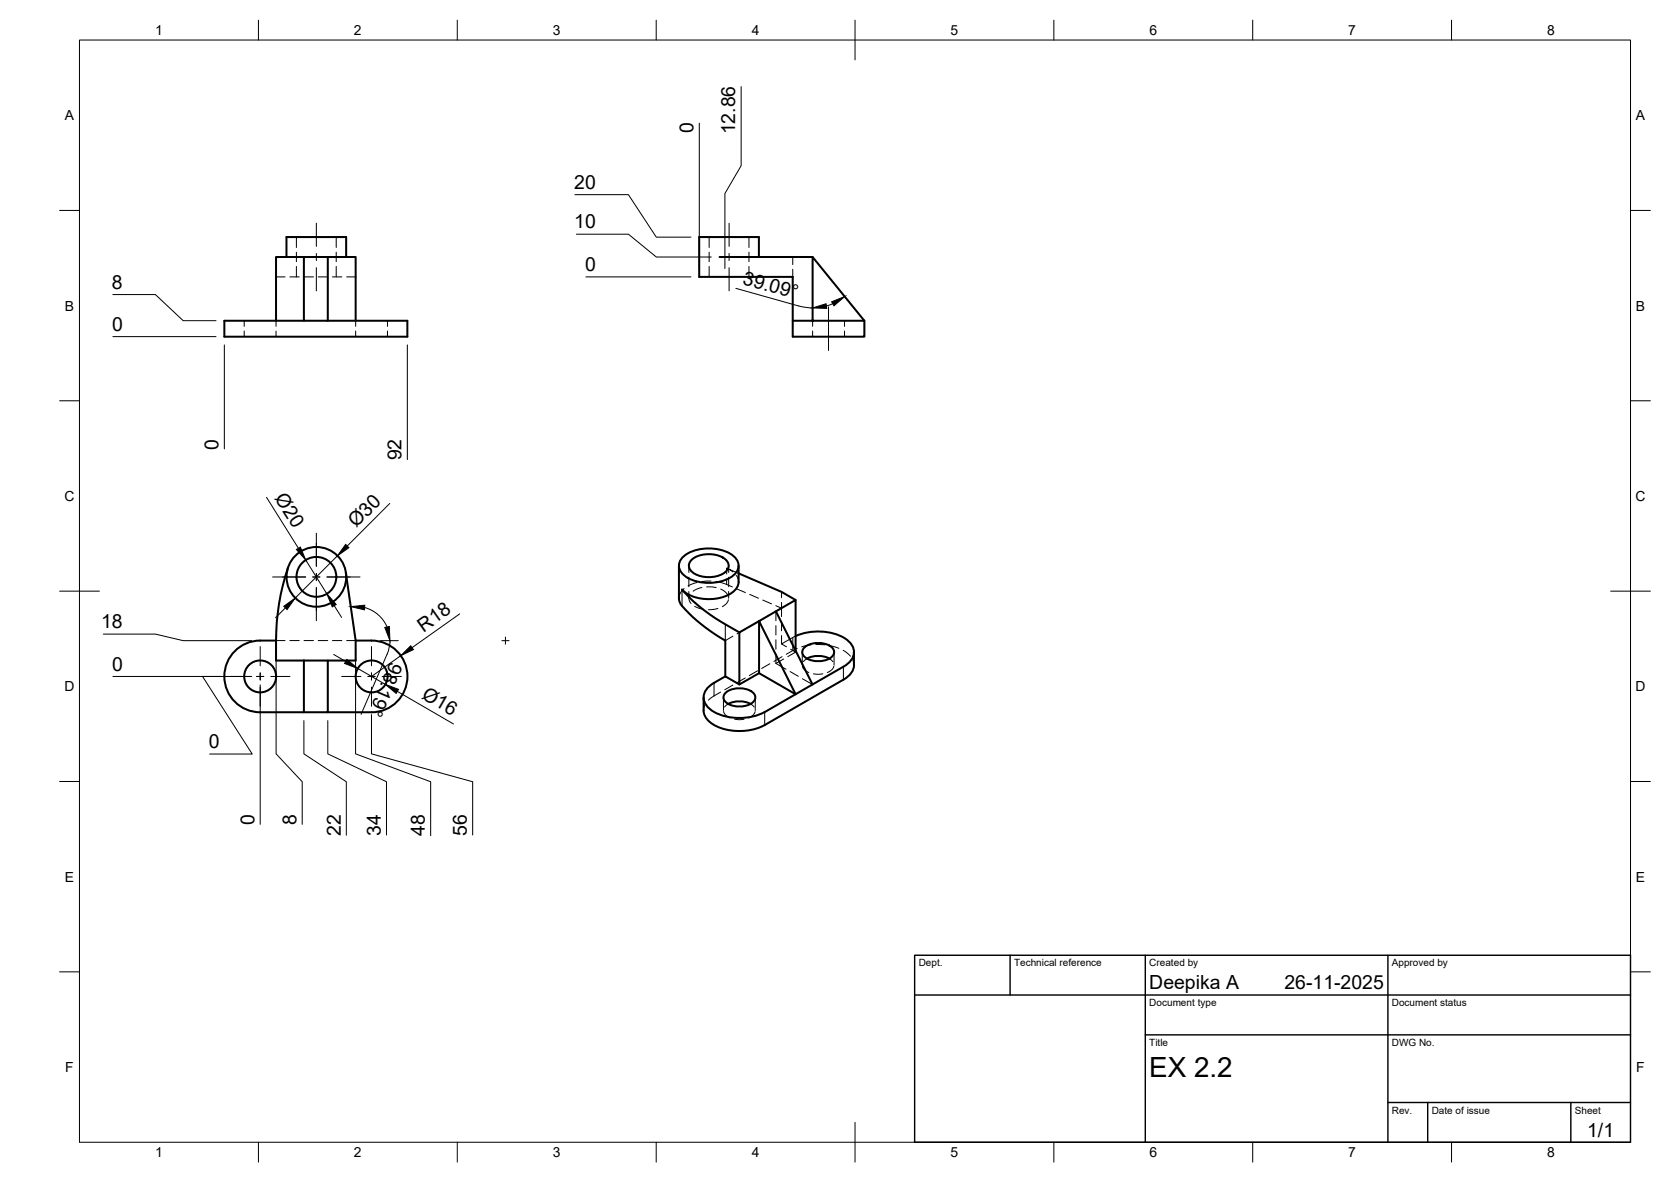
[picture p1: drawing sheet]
<svg xmlns="http://www.w3.org/2000/svg" width="420mm" height="297mm" viewBox="0 0 420 297" stroke-linecap="round" stroke-linejoin="round" font-family="sans-serif">
<!-- layer: Visible -->
<g fill="none" stroke="#000" stroke-width=".51">
<path d="M72 64.6v-5h15v5M76.4 64.6h6v16h-6zM76.4 64.6h-7v16M82.4 64.6h7v16M180.9 64.6h23.4M190.8 64.6v-5h-15v10h23.5v15h18v-4M76.4 80.6h-20v4h46v-4h-20M199.3 80.6h18l-13-16v16M72.4 142.6a62.1 62.1 0 0 0-3 23.4h7M87 143.9l2.4 17.1v5h-7M170.7 142.2l.1 8.9a21.8 21.8 0 0 0 6.6 6.6l5 3.3v9M171.5 140.2a10.6 10.6 0 0 1 10.3-1.9 4.9 4.9 0 0 1 3.9 3.9 4.2 4.2 0 0 1-3 3.4 11.5 11.5 0 0 1-10.6-.9 2.92 2.92 0 0 1-.6-4.5z"/>
<path d="M174 140.6a7.1 7.1 0 0 1 8.9 .5 2.1 2.1 0 0 1-1.1 3.1 7.5 7.5 0 0 1-7.8-.5 1.94 1.94 0 0 1 0-3.1zM185.7 146.2a4.4 4.4 0 0 1-3.7 3.8 10.7 10.7 0 0 1-10.5-1.8 41.7 41.7 0 0 0 10.9 8.7l3.5 2M185.7 144.1l10.8 4.6 3.5 2.1M185.7 142.2v4M190.9 156.1l4.2-2.5 9.2 18.4-4.3 2.5zM190.9 156.1v13.1l9.1 5.3-7.7 4.5M190.9 156.1l-5 2.8v13.1M195.1 153.6l4.9-2.8v12.7M200.1 159.8a13.6 13.6 0 0 1 13.2 1.3 3.5 3.5 0 0 1-.3 5.8l-8.7 5.1M65.4 179h11M65.4 161h4M65.4 161a9 9 0 0 0-9 9 9 9 0 0 0 9 9"/>
<path d="M76.4 166h6v13h-6zM89.4 161a13.9 13.9 0 0 1 8.6 1.2 9 9 0 0 1 4.1 10.1 9 9 0 0 1-8.7 6.7h-11M176.9 175.3v3.2a5.5 5.5 0 0 0 4.5 4.5 14.4 14.4 0 0 0 10.9-.8M182.5 174a5.6 5.6 0 0 1 7.2 .5 1.93 1.93 0 0 1-1.6 2.7 5.6 5.6 0 0 1-6-1.2 1.49 1.49 0 0 1 .4-2zM183.1 176.9a6.3 6.3 0 0 1 5.6 0M190.9 169.2l-5 2.8-3.5-2a10.9 10.9 0 0 0-4.9 3.5 3.5 3.5 0 0 0 1.2 4.8 13.7 13.7 0 0 0 13.6 .6M202.3 162.7a5.6 5.6 0 0 1 7.2 .4 1.93 1.93 0 0 1-1.6 2.7 5.6 5.6 0 0 1-6-1.2 1.49 1.49 0 0 1 .4-1.9zM202.9 165.5a6.3 6.3 0 0 1 5.7 0M214.7 163.9v3.2a4.4 4.4 0 0 1-2.6 3.7l-19.8 11.4"/>
<circle cx="79.6" cy="145" r="5"/>
<circle cx="79.6" cy="145" r="7.5"/>
<circle cx="65.4" cy="170" r="4"/>
<circle cx="93.4" cy="170" r="4"/>
</g>
<!-- layer: Hidden -->
<g fill="none" stroke="#000" stroke-width=".25">
<path d="M74.5 59.6v2.6M84.5 59.6v2.6M178.3 59.6v2.6M188.3 59.6v2.6M69.4 69.6h2.3M72.9 69.6h2.3M74.5 63.4v2.4M74.5 67v2.6M76.4 69.6h2.4M80 69.6h2.4M83.6 69.6h2.4M84.5 63.4v2.4"/>
<path d="M84.5 67v2.6M87.2 69.6h2.2M178.3 63.4v2.4M178.3 67v2.6M188.3 63.4v2.4M188.3 67v2.6M199.3 64.6v1.9M199.3 67.7v1.9M61.4 80.6v1.4M61.4 83.2v1.4M69.4 80.6v1.4M69.4 83.2v1.4"/>
<path d="M89.4 80.6v1.4M89.4 83.2v1.4M97.4 80.6v1.4M97.4 83.2v1.4M204.3 80.6v1.4M204.3 83.2v1.4M212.3 80.6v1.4M212.3 83.2v1.4M172 147.9l-.9 1.1-.4 1.4M173.2 142.2v1.7M173.2 145.1v2.4M173.2 148.6v1.8"/>
<path d="M173.5 149.4l-.3 1 .6 1.2M174.7 152.4l2.3 .7M175.2 146.4l-2.2 .8M176.5 147.6l-.9 .3-1.3 .7M177.7 147.5l2.4 .2M178.8 146l-2.4 .2M180 146.1l2.1 .5 2 .9M180.5 152.9l-2.4 .3M181.2 148l1.2 .7 .6 .8M183.2 150.7l-.4 .9-1.2 .8M183.2 142.2v1.7M183.2 145.1v2.4"/>
<path d="M183.2 148.6v1.8M184.3 143.7l-1.6-.9 3 1.3M184.3 159.9l-1.9 1.1M185.1 144.6l.4 .8 .2 .8M185.2 148l2.2 .9M187.4 158.1l-2.1 1.2M188.5 149.4l2.2 .9M190.5 156.3l-2.1 1.2M191.8 150.8l2.2 1M193.6 154.5l-2.1 1.2M195.1 152.2l1.4 .6-1.9 1.1M195.1 153.6v2.4"/>
<path d="M195.1 157.2v2.4M196.5 148.7v1.5M196.5 151.4v3.5M196.5 156.2v2.3M196.5 159.7v2.1M200 159.8l-3.5 2 1.3 .7M69.4 161h2.3M72.9 161h2.3M76.4 161h2.4M80 161h2.4M83.6 161h2.4M87.2 161h2.2"/>
<path d="M177.4 176.9l-.4 .7-.1 .9M181.2 173.9l-3.1 2M181.9 175.3v3.2M181.9 178.8l.5 .8 1.2 .8M183.1 176.9l-.9 .8M184.3 172.2l-2.1 1.1M187.4 170.4l-2.1 1.2M188.7 176.9l.9 .8M189.9 178.8l-.5 .8-1.2 .8M189.9 175.3v3.2M190.5 168.6l-2.1 1.2M193.6 166.8l-2.1 1.2"/>
<path d="M195.1 166.7l2.5 1.5M195.1 160.8v2.4M195.1 164.3v2.4M196.7 165l-2.1 1.2M197.1 165.6l-2 1.1M198.7 168.8l2 1.2M198.8 163.2l1.2 .7-1.9 1.1M200 163.5v.4M200.4 162.9l-2.7 1.5M201.7 163.9v3.2M201.7 167.4l.5 .8 1.2 .8M201.8 170.6l2.5 1.4"/>
<path d="M202.9 165.5l-.9 .8M203.9 162.1l-2.3 .4M204.5 169.3h2.4M205.1 162l2.4 .1M208.5 165.5l.9 .8M208.6 162.2l2.3 .7M209.7 167.4l-.5 .8-1.2 .8M209.7 163.9v3.2M212 163.4l1.8 1.5M214.5 165.9l.2 1.2M184.7 180.7h2.4"/>
</g>
<!-- layer: Visible Narrow -->
<path d="M171.5 148.2v4.1M182.4 156.9v4.1M192.3 179v3.2M212.1 167.5v3.3" fill="none" stroke="#000" stroke-width=".25"/>
<!-- layer: Hidden Narrow -->
<path d="M182.7 142.8v1.4M182.7 145.4v1.5M179.5 171.6v3.3M199.3 160.2v3.3" fill="none" stroke="#000" stroke-width=".25"/>
<!-- layer: BORDER -->
<g fill="none" stroke="#000" stroke-width=".25">
<path d="M20 10.1h390v276.9h-390zM65 5.1v5M115 5.1v5M165 5.1v5M215 5.1v10M265 5.1v5M315 5.1v5M365 5.1v5M15 52.9h5M410 52.9h5M15 100.7h5M410 100.7h5"/>
<path d="M15 148.6h10M405 148.6h10M15 196.4h5M410 196.4h5M15 244.2h5M410 244.2h5M65 287v5M115 287v5M165 287v5M215 282.1v9.9M265 287v5M315 287v5"/>
<path d="M365 287v5"/>
</g>
<!-- layer: TITLEBLOCK -->
<path d="M230 240.1h180v46.9h-180zM230 250h180M254 240.1v9.9M288 240.1v46.9M349 240.1v46.9M288 260.1h122M349 277.1h61M359 277.1v9.9M395 277.1v9.9" fill="none" stroke="#000" stroke-width=".36"/>
<!-- layer: Smart Centers -->
<g fill="none" stroke="#000" stroke-width=".25">
<path d="M79.5 56.1v5.8M183.3 56.1v5.8M79.5 63.7v1.8M79.5 67.3v5.8M183.3 63.7v1.8M183.3 67.3v5.8M208.3 77.1v11M79.5 134v8.3M68.5 145h8.4M78.6 145h1.8M79.5 144.1v1.8M79.5 147.7v8.3"/>
<path d="M82.2 145h8.3M57.9 170h4.8M64.5 170h1.8M65.4 162.5v4.8M65.4 169.1v1.8M65.4 172.7v4.8M68.1 170h4.8M85.9 170h4.8M92.5 170h1.8M93.4 162.5v4.8M93.4 169.1v1.8M93.4 172.7v4.8"/>
<path d="M96.1 170h4.8M126.2 161h1.8M127.1 160.1v1.8"/>
</g>
<!-- layer: FD_Dimensions -->
<g fill="none" stroke="#000" stroke-width=".25">
<path d="M175.8 31v36.5M186.4 21.8v19.8l-4.1 7v18.9M144.5 48.9h13.5l7 10.7h8.7M144.9 58.9h13.1l7 5.7h13.8M28.4 74h10.7l7 6.6h8.2M147.3 69.6h26.4M185 72.5l16.4 4.5 2.9 .4M209.4 76.3l-1.6 .6M28.4 84.6h25.9M56.4 86.7v26.1M102.4 86.7v28.8M67 125l8 12.8"/>
<path d="M84.8 139.7l-10.6 10.6M98 126.5l-10.7 10.7M26 159.3h13.1l7 1.7h17.2M71.8 152.8l-2.5 2.4M76.9 140.7l5.3 8.5M84 152.2l1.9 3M91.7 152.7a8.6 8.6 0 0 1 5.6 4.9M115.6 154.3l-12 8.5M28.4 170h34.9M55.8 170h-4.9l12.5 19.5h-10.7M65.4 172.1v35M69.4 163.1v26.3l6.6 7.1v10.7"/>
<path d="M83.9 164.5l3 1.7M89.4 163.1v26.3l18.9 7.1v13.5M90 168l6.9 4M93.4 179.6v9.8l25.5 7.1v13.4M95.5 161h4.6M97.3 164.4l-6.5 15.1M98 161l-.1 1.7-.6 1.7M99.9 173.7l14.1 8.2M100.8 164.8l-7.4 5.2M76.4 181.1v8.3l10.7 7.1v13.4M82.4 181.1v8.3l14.8 7.1v13.4"/>
</g>
<path d="M204.3 77.4l3.4-1.1 .2 1.2zM209.1 75.8l3.3-1.3-2.7 2.3zM74.5 138.1l1-.6 1.4 3.2zM86.9 136.8l.8 .8-2.9 2.1zM71.4 152.4l2.8-2.1-2 2.9zM82.2 149.2l2.3 2.7-1 .6zM88.2 152.4l3.5-.3v1.2zM96.8 157.7l1.1-.3 .1 3.6zM87.2 165.7l2.8 2.3-3.4-1.3zM96.9 172l3.3 1.2-.6 1.1zM100.8 164.8l2.5-2.5 .6 .9z" fill="#000" stroke="#000" stroke-width=".25"/>
<text font-size="7" x="289" y="270.6">EX 2.2</text>
<g font-size="4.9">
<text x="174.4" y="33.5" transform="rotate(-90 174.4 33.5)">0</text>
<text x="184.9" y="33.8" transform="rotate(-90 184.9 33.8)">12.86</text>
<text x="144.4" y="47.5">20</text>
<text x="144.4" y="57.4">10</text>
<text x="147.1" y="68.1">0</text>
<text x="186.6" y="71.4" transform="rotate(16 186.6 71.4)">39.09°</text>
<text x="28.2" y="72.6">8</text>
<text x="28.2" y="83.1">0</text>
<text x="54.9" y="113" transform="rotate(-90 54.9 113)">0</text>
<text x="101" y="115.7" transform="rotate(-90 101 115.7)">92</text>
<text x="69" y="125.2" transform="rotate(58 69 125.2)">Ø20</text>
<text x="89.6" y="132.8" transform="rotate(-45 89.6 132.8)">Ø30</text>
<text x="25.4" y="157.9">18</text>
<text x="106.4" y="159" transform="rotate(-35 106.4 159)">R18</text>
<text x="98.2" y="166.1" transform="rotate(113 98.2 166.1)">98.19°</text>
<text x="28.2" y="168.5">0</text>
<text x="105.8" y="175.4" transform="rotate(30 105.8 175.4)">Ø16</text>
<text x="52.5" y="188">0</text>
<text x="64" y="207.3" transform="rotate(-90 64 207.3)">0</text>
<text x="74.5" y="207.4" transform="rotate(-90 74.5 207.4)">8</text>
<text x="85.7" y="210" transform="rotate(-90 85.7 210)">22</text>
<text x="95.7" y="210.1" transform="rotate(-90 95.7 210.1)">34</text>
<text x="106.8" y="210.1" transform="rotate(-90 106.8 210.1)">48</text>
<text x="117.4" y="210.1" transform="rotate(-90 117.4 210.1)">56</text>
<text x="289" y="248.5">Deepika A</text>
<text x="323" y="248.5">26-11-2025</text>
<text x="399.1" y="285.7">1/1</text>
</g>
<g font-size="3.5">
<text x="39" y="8.8">1</text>
<text x="89" y="8.8">2</text>
<text x="139" y="8.8">3</text>
<text x="189" y="8.8">4</text>
<text x="239" y="8.8">5</text>
<text x="289" y="8.8">6</text>
<text x="339" y="8.8">7</text>
<text x="389" y="8.8">8</text>
<text x="16.3" y="30.2">A</text>
<text x="411.3" y="30.2">A</text>
<text x="16.3" y="78">B</text>
<text x="411.3" y="78">B</text>
<text x="16.2" y="125.9">C</text>
<text x="411.2" y="125.9">C</text>
<text x="16.2" y="173.7">D</text>
<text x="411.2" y="173.7">D</text>
<text x="16.3" y="221.6">E</text>
<text x="411.3" y="221.6">E</text>
<text x="16.4" y="269.4">F</text>
<text x="411.4" y="269.4">F</text>
<text x="39" y="290.8">1</text>
<text x="89" y="290.8">2</text>
<text x="139" y="290.8">3</text>
<text x="189" y="290.8">4</text>
<text x="239" y="290.8">5</text>
<text x="289" y="290.8">6</text>
<text x="339" y="290.8">7</text>
<text x="389" y="290.8">8</text>
</g>
<g font-size="2.5">
<text x="231" y="242.9">Dept.</text>
<text x="255" y="242.9">Technical reference</text>
<text x="289" y="242.9">Created by</text>
<text x="350" y="242.9">Approved by</text>
<text x="289" y="252.8">Document type</text>
<text x="350" y="252.8">Document status</text>
<text x="289" y="262.9">Title</text>
<text x="350" y="262.9">DWG No.</text>
<text x="350" y="279.9">Rev.</text>
<text x="360" y="279.9">Date of issue</text>
<text x="396" y="279.9">Sheet</text>
</g>
</svg>
